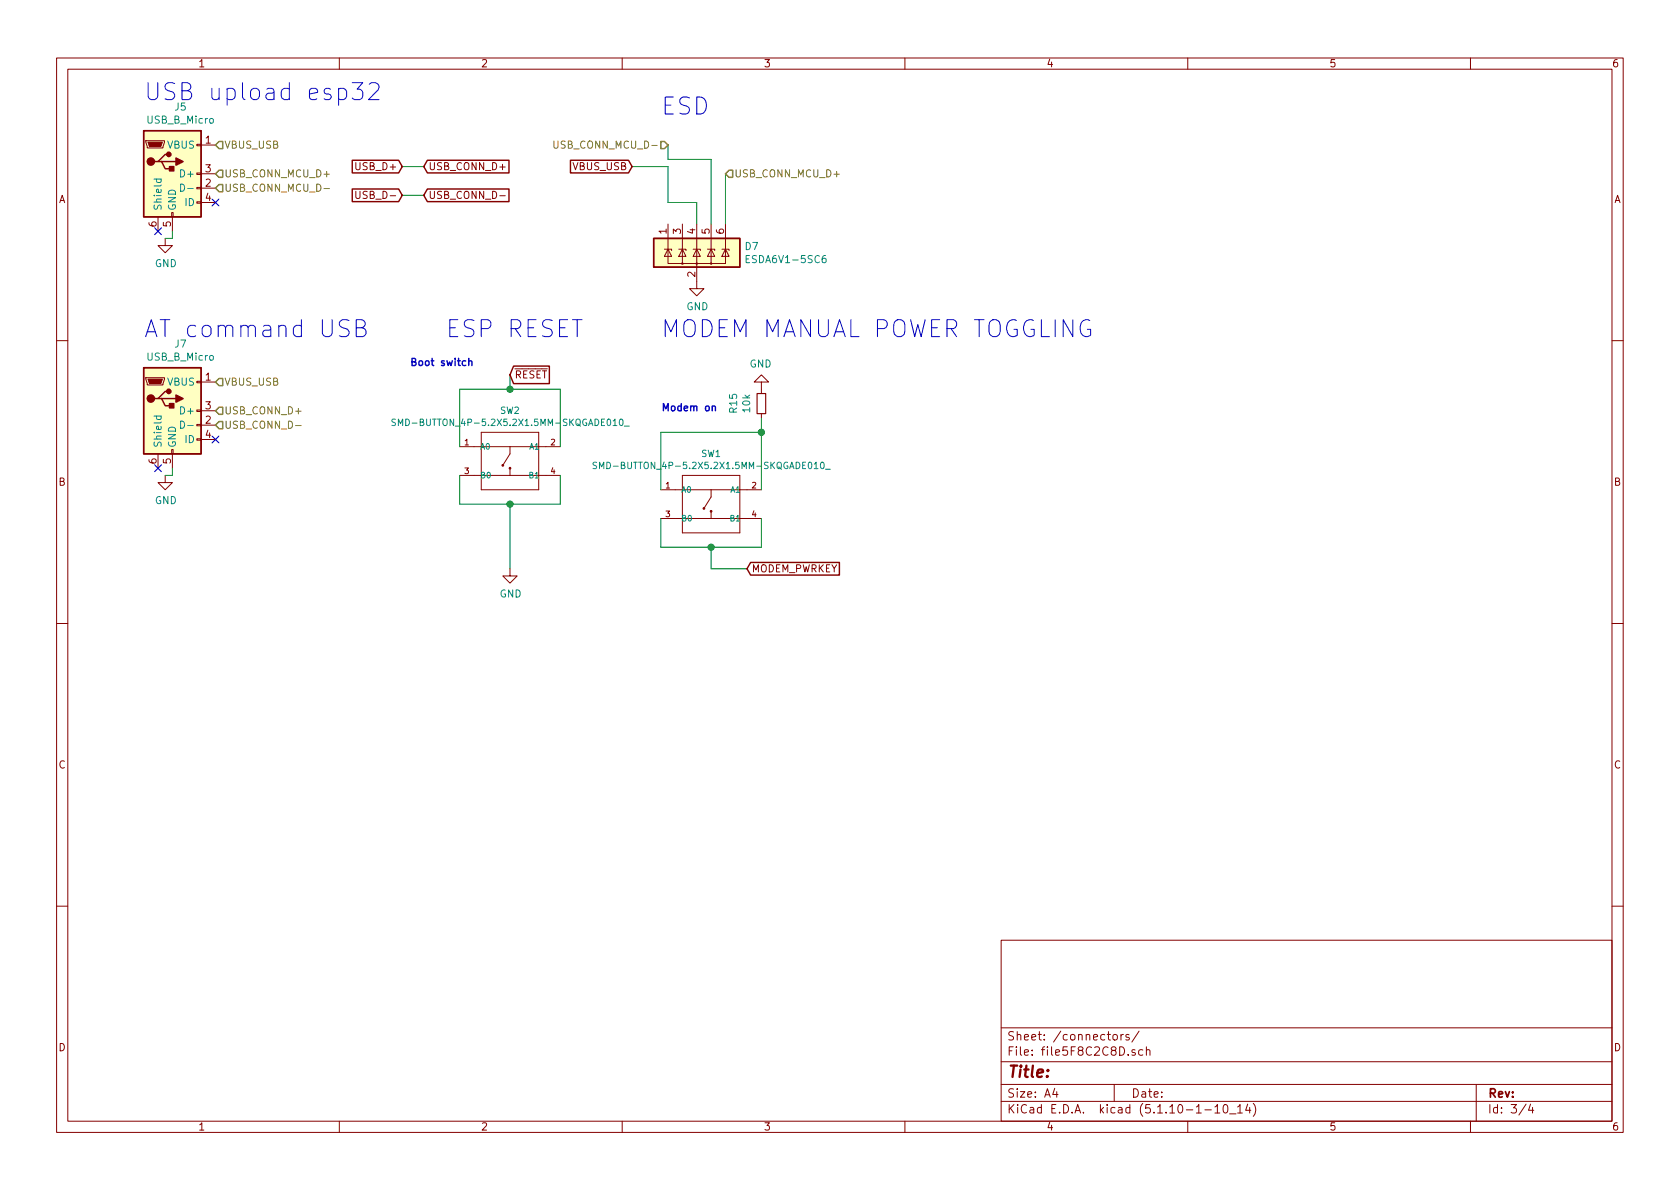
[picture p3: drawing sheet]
EESchema Schematic File Version 4
EELAYER 30 0
EELAYER END
$Descr A4 11693 8268
encoding utf-8
Sheet 3 4
Title ""
Date ""
Rev ""
Comp ""
Comment1 ""
Comment2 ""
Comment3 ""
Comment4 ""
$EndDescr
$Comp
L sim7070-rescue:USB_B_Micro-Connector J?
U 1 1
P 1200 2850
AR Path="/5F8E2807" Ref="J?"  Part="1" 
AR Path="/5F8C2C8E/5F8E2807" Ref="J7"  Part="1" 
F 0 "J7" H 1257 3317 50  0000 C CNN
F 1 "USB_B_Micro" H 1257 3226 50  0000 C CNN
F 2 "GettingStarted:USB_Micro_B_JLC" H 1350 2800 50  0001 C CNN
F 3 "~" H 1350 2800 50  0001 C CNN
F 4 "C404969" H 1200 2850 50  0001 C CNN "LCSC"
	1    1200 2850
	1    0    0    -1  
$EndComp
$Comp
L sim7070-rescue:GND-power #PWR?
U 1 1
P 1150 3300
AR Path="/5F8E2810" Ref="#PWR?"  Part="1" 
AR Path="/5F8C2C8E/5F8E2810" Ref="#PWR0120"  Part="1" 
F 0 "#PWR0120" H 1150 3050 50  0001 C CNN
F 1 "GND" H 1155 3127 50  0000 C CNN
F 2 "" H 1150 3300 50  0001 C CNN
F 3 "" H 1150 3300 50  0001 C CNN
	1    1150 3300
	1    0    0    -1  
$EndComp
Wire Wire Line
	1200 3250 1200 3300
Wire Wire Line
	1200 3300 1150 3300
$Comp
L sim7070-rescue:GND-power #PWR0132
U 1 1
P 3550 3950
F 0 "#PWR0132" H 3550 3700 50  0001 C CNN
F 1 "GND" H 3555 3777 50  0000 C CNN
F 2 "" H 3550 3950 50  0001 C CNN
F 3 "" H 3550 3950 50  0001 C CNN
	1    3550 3950
	1    0    0    -1  
$EndComp
Text Notes 2850 2550 0    50   ~ 10
Boot switch\n
$Comp
L sim7070-rescue:USB_B_Micro-Connector J?
U 1 1
P 1200 1200
AR Path="/5FD45435" Ref="J?"  Part="1" 
AR Path="/5F8C2C8E/5FD45435" Ref="J5"  Part="1" 
F 0 "J5" H 1257 1667 50  0000 C CNN
F 1 "USB_B_Micro" H 1257 1576 50  0000 C CNN
F 2 "GettingStarted:USB_Micro_B_JLC" H 1350 1150 50  0001 C CNN
F 3 "~" H 1350 1150 50  0001 C CNN
F 4 "C404969" H 1200 1200 50  0001 C CNN "LCSC"
	1    1200 1200
	1    0    0    -1  
$EndComp
$Comp
L sim7070-rescue:GND-power #PWR?
U 1 1
P 1150 1650
AR Path="/5FD4543E" Ref="#PWR?"  Part="1" 
AR Path="/5F8C2C8E/5FD4543E" Ref="#PWR0107"  Part="1" 
F 0 "#PWR0107" H 1150 1400 50  0001 C CNN
F 1 "GND" H 1155 1477 50  0000 C CNN
F 2 "" H 1150 1650 50  0001 C CNN
F 3 "" H 1150 1650 50  0001 C CNN
	1    1150 1650
	1    0    0    -1  
$EndComp
Wire Wire Line
	1200 1600 1200 1650
Wire Wire Line
	1200 1650 1150 1650
Text GLabel 2950 1350 2    50   Input ~ 0
USB_CONN_D-
Text GLabel 2950 1150 2    50   Input ~ 0
USB_CONN_D+
Text GLabel 2800 1150 0    50   Input ~ 0
USB_D+
Text GLabel 2800 1350 0    50   Input ~ 0
USB_D-
Wire Wire Line
	2800 1150 2950 1150
Wire Wire Line
	2950 1350 2800 1350
Text GLabel 4400 1150 0    50   Input ~ 0
VBUS_USB
$Comp
L sim7070-rescue:GND-power #PWR?
U 1 1
P 4850 1950
AR Path="/5FDBB9CD" Ref="#PWR?"  Part="1" 
AR Path="/5F8C2C8E/5FDBB9CD" Ref="#PWR0123"  Part="1" 
F 0 "#PWR0123" H 4850 1700 50  0001 C CNN
F 1 "GND" H 4855 1777 50  0000 C CNN
F 2 "" H 4850 1950 50  0001 C CNN
F 3 "" H 4850 1950 50  0001 C CNN
	1    4850 1950
	1    0    0    -1  
$EndComp
$Comp
L sim7070-rescue:ESDA6V1-5SC6-Power_Protection D7
U 1 1
P 4850 1750
F 0 "D7" H 5180 1796 50  0000 L CNN
F 1 "ESDA6V1-5SC6" H 5180 1705 50  0000 L CNN
F 2 "Package_TO_SOT_SMD:SOT-23-6" H 5550 1500 50  0001 C CNN
F 3 "www.st.com/resource/en/datasheet/esda6v1-5sc6.pdf" V 4850 1750 50  0001 C CNN
F 4 "C6650" H 4850 1750 50  0001 C CNN "LCSC"
	1    4850 1750
	1    0    0    -1  
$EndComp
Wire Wire Line
	4400 1150 4650 1150
Wire Wire Line
	4650 1100 4950 1100
Wire Wire Line
	4950 1100 4950 1550
Wire Wire Line
	4650 1400 4850 1400
Wire Wire Line
	4850 1400 4850 1550
Wire Wire Line
	4650 1400 4650 1150
$Comp
L sim7070-rescue:SMD-BUTTON_4P-5.2X5.2X1.5MM-SKQGADE010_-OPL_Switch SW2
U 1 1
P 3550 3200
F 0 "SW2" H 3550 3554 45  0000 C CNN
F 1 "SMD-BUTTON_4P-5.2X5.2X1.5MM-SKQGADE010_" H 3550 3470 45  0000 C CNN
F 2 "OPL_Switch:SW4-SMD-5.2X5.2X1.5MM" H 3550 3200 50  0001 C CNN
F 3 "" H 3550 3200 50  0001 C CNN
F 4 "SKQGADE010" H 3580 3350 20  0001 C CNN "MPN"
F 5 "311020017" H 3580 3350 20  0001 C CNN "SKU"
F 6 "C318887" H 3550 3200 50  0001 C CNN "LCSC"
	1    3550 3200
	1    0    0    -1  
$EndComp
Wire Wire Line
	3200 3100 3200 2700
Wire Wire Line
	3900 2700 3900 3100
Wire Wire Line
	3900 3300 3900 3500
Wire Wire Line
	3900 3500 3550 3500
Wire Wire Line
	3200 3300 3200 3500
Wire Wire Line
	3200 3500 3550 3500
Connection ~ 3550 3500
Text GLabel 5200 3950 2    50   Input ~ 0
MODEM_PWRKEY
$Comp
L sim7070-rescue:GND-power #PWR0119
U 1 1
P 5300 2700
F 0 "#PWR0119" H 5300 2450 50  0001 C CNN
F 1 "GND" H 5305 2527 50  0000 C CNN
F 2 "" H 5300 2700 50  0001 C CNN
F 3 "" H 5300 2700 50  0001 C CNN
	1    5300 2700
	-1   0    0    1   
$EndComp
Text Notes 4600 2950 0    50   ~ 10
Modem on\n\n
$Comp
L sim7070-rescue:R_Small-Device R15
U 1 1
P 5300 2800
F 0 "R15" V 5104 2800 50  0000 C CNN
F 1 "10k" V 5195 2800 50  0000 C CNN
F 2 "Resistor_SMD:R_0402_1005Metric" H 5300 2800 50  0001 C CNN
F 3 "~" H 5300 2800 50  0001 C CNN
F 4 "C25531" V 5300 2800 50  0001 C CNN "LCSC"
	1    5300 2800
	1    0    0    -1  
$EndComp
Wire Wire Line
	5300 3000 5300 2900
$Comp
L sim7070-rescue:SMD-BUTTON_4P-5.2X5.2X1.5MM-SKQGADE010_-OPL_Switch SW1
U 1 1
P 4950 3500
F 0 "SW1" H 4950 3854 45  0000 C CNN
F 1 "SMD-BUTTON_4P-5.2X5.2X1.5MM-SKQGADE010_" H 4950 3770 45  0000 C CNN
F 2 "OPL_Switch:SW4-SMD-5.2X5.2X1.5MM" H 4950 3500 50  0001 C CNN
F 3 "" H 4950 3500 50  0001 C CNN
F 4 "SKQGADE010" H 4980 3650 20  0001 C CNN "MPN"
F 5 "311020017" H 4980 3650 20  0001 C CNN "SKU"
F 6 "C318887" H 4950 3500 50  0001 C CNN "LCSC"
	1    4950 3500
	1    0    0    -1  
$EndComp
Wire Wire Line
	4950 3950 5200 3950
Wire Wire Line
	4600 3400 4600 3000
Wire Wire Line
	5300 3000 5300 3400
Wire Wire Line
	5300 3600 5300 3800
Wire Wire Line
	5300 3800 4950 3800
Wire Wire Line
	4950 3800 4950 3950
Wire Wire Line
	4600 3600 4600 3800
Wire Wire Line
	4600 3800 4950 3800
Connection ~ 4950 3800
Wire Wire Line
	4600 3000 5300 3000
Connection ~ 5300 3000
NoConn ~ 1100 3250
NoConn ~ 1100 1600
NoConn ~ 1500 3050
NoConn ~ 1500 1400
Text HLabel 1500 2650 2    50   Input ~ 0
VBUS_USB
Text HLabel 1500 2850 2    50   Input ~ 0
USB_CONN_D+
Text HLabel 1500 2950 2    50   Input ~ 0
USB_CONN_D-
Text HLabel 1500 1000 2    50   Input ~ 0
VBUS_USB
Text HLabel 1500 1200 2    50   Input ~ 0
USB_CONN_MCU_D+
Text HLabel 1500 1300 2    50   Input ~ 0
USB_CONN_MCU_D-
Wire Wire Line
	4650 1000 4650 1100
Wire Wire Line
	5050 1200 5050 1550
Text HLabel 5050 1200 2    50   Input ~ 0
USB_CONN_MCU_D+
Text HLabel 4650 1000 0    50   Input ~ 0
USB_CONN_MCU_D-
Wire Wire Line
	3200 2700 3550 2700
Wire Wire Line
	3550 2600 3550 2700
Connection ~ 3550 2700
Wire Wire Line
	3550 2700 3900 2700
Wire Wire Line
	3550 3500 3550 3950
Text GLabel 3550 2600 2    50   Input ~ 0
~RESET~
Text Notes 1000 700  0    118  ~ 0
USB upload esp32\n
Text Notes 1000 2350 0    118  ~ 0
AT command USB\n
Text Notes 4600 800  0    118  ~ 0
ESD\n
Text Notes 3100 2350 0    118  ~ 0
ESP RESET
Text Notes 4600 2350 0    118  ~ 0
MODEM MANUAL POWER TOGGLING
$EndSCHEMATC
